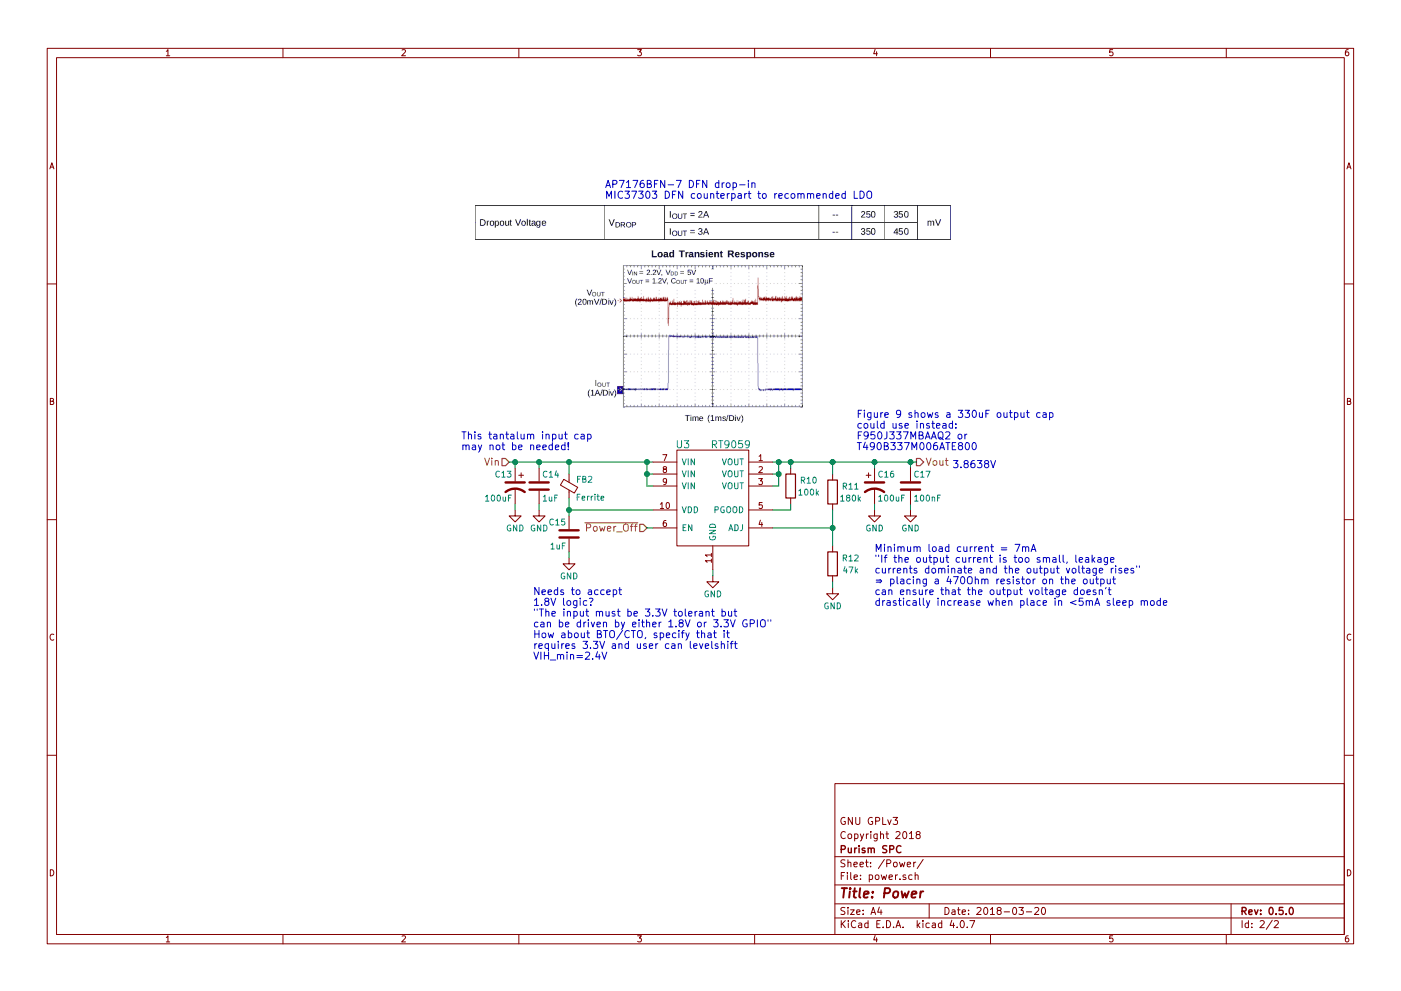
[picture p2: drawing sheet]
EESchema Schematic File Version 2
LIBS:power
LIBS:device
LIBS:switches
LIBS:relays
LIBS:motors
LIBS:transistors
LIBS:conn
LIBS:linear
LIBS:regul
LIBS:74xx
LIBS:cmos4000
LIBS:adc-dac
LIBS:memory
LIBS:xilinx
LIBS:microcontrollers
LIBS:dsp
LIBS:microchip
LIBS:analog_switches
LIBS:motorola
LIBS:texas
LIBS:intel
LIBS:audio
LIBS:interface
LIBS:digital-audio
LIBS:philips
LIBS:display
LIBS:cypress
LIBS:siliconi
LIBS:opto
LIBS:atmel
LIBS:contrib
LIBS:valves
LIBS:m2_simcom_7100
LIBS:m2_simcom_7100-cache
EELAYER 25 0
EELAYER END
$Descr A4 11693 8268
encoding utf-8
Sheet 2 2
Title "Power"
Date "2018-03-20"
Rev "0.5.0"
Comp "Purism SPC"
Comment1 "Copyright 2018"
Comment2 "GNU GPLv3"
Comment3 ""
Comment4 ""
$EndDescr
$Comp
L GND #PWR025
U 1 1
P 5950 4800
F 0 "#PWR025" H 5950 4550 50  0001 C CNN
F 1 "GND" H 5950 4650 50  0000 C CNN
F 2 "" H 5950 4800 50  0001 C CNN
F 3 "" H 5950 4800 50  0001 C CNN
	1    5950 4800
	1    0    0    -1  
$EndComp
$Comp
L CP1 C13
U 1 1
P 4300 4050
F 0 "C13" H 4325 4150 50  0000 L CNN
F 1 "100uF" H 4325 3950 50  0000 L CNN
F 2 "m2_simcom_7100:CP_Tantalum_Case-B_EIA-3528-21_Reflow" H 4300 4050 50  0001 C CNN
F 3 "https://www.vishay.com/docs/40180/tmcu.pdf" H 4300 4050 50  0001 C CNN
	1    4300 4050
	-1   0    0    -1  
$EndComp
$Comp
L C C14
U 1 1
P 4500 4050
F 0 "C14" H 4525 4150 50  0000 L CNN
F 1 "1uF" H 4525 3950 50  0000 L CNN
F 2 "Capacitors_SMD:C_0603" H 4538 3900 50  0001 C CNN
F 3 "" H 4500 4050 50  0001 C CNN
	1    4500 4050
	1    0    0    -1  
$EndComp
$Comp
L CP1 C16
U 1 1
P 7300 4050
F 0 "C16" H 7325 4150 50  0000 L CNN
F 1 "100uF" H 7325 3950 50  0000 L CNN
F 2 "m2_simcom_7100:CP_Tantalum_Case-B_EIA-3528-21_Reflow" H 7300 4050 50  0001 C CNN
F 3 "https://www.vishay.com/docs/40180/tmcu.pdf" H 7300 4050 50  0001 C CNN
	1    7300 4050
	1    0    0    -1  
$EndComp
$Comp
L R R11
U 1 1
P 6950 4100
F 0 "R11" H 7100 4150 50  0000 C CNN
F 1 "180k" H 7100 4050 50  0000 C CNN
F 2 "Resistors_SMD:R_0603" V 6880 4100 50  0001 C CNN
F 3 "" H 6950 4100 50  0001 C CNN
	1    6950 4100
	1    0    0    -1  
$EndComp
$Comp
L R R12
U 1 1
P 6950 4700
F 0 "R12" H 7100 4750 50  0000 C CNN
F 1 "47k" H 7100 4650 50  0000 C CNN
F 2 "Resistors_SMD:R_0603" V 6880 4700 50  0001 C CNN
F 3 "" H 6950 4700 50  0001 C CNN
	1    6950 4700
	1    0    0    -1  
$EndComp
$Comp
L GND #PWR026
U 1 1
P 6950 4900
F 0 "#PWR026" H 6950 4650 50  0001 C CNN
F 1 "GND" H 6950 4750 50  0000 C CNN
F 2 "" H 6950 4900 50  0001 C CNN
F 3 "" H 6950 4900 50  0001 C CNN
	1    6950 4900
	1    0    0    -1  
$EndComp
$Comp
L GND #PWR027
U 1 1
P 7300 4250
F 0 "#PWR027" H 7300 4000 50  0001 C CNN
F 1 "GND" H 7300 4100 50  0000 C CNN
F 2 "" H 7300 4250 50  0001 C CNN
F 3 "" H 7300 4250 50  0001 C CNN
	1    7300 4250
	1    0    0    -1  
$EndComp
$Comp
L GND #PWR028
U 1 1
P 7600 4250
F 0 "#PWR028" H 7600 4000 50  0001 C CNN
F 1 "GND" H 7600 4100 50  0000 C CNN
F 2 "" H 7600 4250 50  0001 C CNN
F 3 "" H 7600 4250 50  0001 C CNN
	1    7600 4250
	1    0    0    -1  
$EndComp
$Comp
L GND #PWR029
U 1 1
P 4300 4250
F 0 "#PWR029" H 4300 4000 50  0001 C CNN
F 1 "GND" H 4300 4100 50  0000 C CNN
F 2 "" H 4300 4250 50  0001 C CNN
F 3 "" H 4300 4250 50  0001 C CNN
	1    4300 4250
	1    0    0    -1  
$EndComp
$Comp
L GND #PWR030
U 1 1
P 4500 4250
F 0 "#PWR030" H 4500 4000 50  0001 C CNN
F 1 "GND" H 4500 4100 50  0000 C CNN
F 2 "" H 4500 4250 50  0001 C CNN
F 3 "" H 4500 4250 50  0001 C CNN
	1    4500 4250
	1    0    0    -1  
$EndComp
Text HLabel 5400 4400 0    60   Input ~ 0
~Power_Off
Text HLabel 4250 3850 0    60   Input ~ 0
Vin
Text HLabel 7650 3850 2    60   Output ~ 0
Vout
Text Notes 4450 5500 0    60   ~ 0
Needs to accept\n1.8V logic?\n"The input must be 3.3V tolerant but\ncan be driven by either 1.8V or 3.3V GPIO"\nHow about BTO/CTO, specify that it\nrequires 3.3V and user can levelshift\nVIH_min=2.4V
Text Notes 7300 5050 0    60   ~ 0
Minimum load current = 7mA\n"If the output current is too small, leakage\ncurrents dominate and the output voltage rises"\n⇒ placing a 470Ohm resistor on the output\ncan ensure that the output voltage doesn't\ndrastically increase when place in <5mA sleep mode
Wire Wire Line
	5950 4800 5950 4750
Wire Wire Line
	6950 4250 6950 4550
Connection ~ 6950 4400
Wire Wire Line
	6950 4900 6950 4850
Wire Wire Line
	7300 3850 7300 3900
Connection ~ 7300 3850
Wire Wire Line
	7300 4250 7300 4200
Wire Wire Line
	7600 4250 7600 4200
Wire Wire Line
	6950 3850 6950 3950
Connection ~ 6950 3850
Wire Wire Line
	4250 3850 5450 3850
Wire Wire Line
	4300 3850 4300 3900
Wire Wire Line
	4500 3850 4500 3900
Connection ~ 4500 3850
Wire Wire Line
	4300 4250 4300 4200
Wire Wire Line
	4500 4250 4500 4200
Connection ~ 7600 3850
Wire Wire Line
	7600 3850 7600 3900
Connection ~ 4300 3850
$Comp
L C C17
U 1 1
P 7600 4050
F 0 "C17" H 7625 4150 50  0000 L CNN
F 1 "100nF" H 7625 3950 50  0000 L CNN
F 2 "Capacitors_SMD:C_0603" H 7638 3900 50  0001 C CNN
F 3 "" H 7600 4050 50  0001 C CNN
	1    7600 4050
	1    0    0    -1  
$EndComp
Text Notes 7150 3750 0    60   ~ 0
Figure 9 shows a 330uF output cap\ncould use instead:\nF950J337MBAAQ2 or\nT490B337M006ATE800
Text Notes 3850 3750 0    60   ~ 0
This tantalum input cap\nmay not be needed!
Text Notes 5050 1650 0    60   ~ 0
AP7176BFN-7 DFN drop-in\nMIC37303 DFN counterpart to recommended LDO
$Comp
L RT9059 U3
U 1 1
P 5950 4150
F 0 "U3" H 5700 4600 60  0000 C CNN
F 1 "RT9059" H 6100 4600 60  0000 C CNN
F 2 "m2_simcom_7100:DFN-10-1EP_3x3mm_Pitch0.5mm" H 5850 4350 60  0001 C CNN
F 3 "" H 5850 4350 60  0001 C CNN
	1    5950 4150
	1    0    0    -1  
$EndComp
Wire Wire Line
	6500 4050 6450 4050
Wire Wire Line
	6500 3850 6500 4050
Wire Wire Line
	6450 3950 6500 3950
Connection ~ 6500 3950
$Comp
L R R10
U 1 1
P 6600 4050
F 0 "R10" H 6750 4100 50  0000 C CNN
F 1 "100k" H 6750 4000 50  0000 C CNN
F 2 "Resistors_SMD:R_0603" V 6530 4050 50  0001 C CNN
F 3 "" H 6600 4050 50  0001 C CNN
	1    6600 4050
	1    0    0    -1  
$EndComp
Connection ~ 6500 3850
Wire Wire Line
	6450 4250 6600 4250
Wire Wire Line
	6600 4250 6600 4200
Wire Wire Line
	6600 3850 6600 3900
Connection ~ 6600 3850
Wire Wire Line
	5400 3850 5400 4050
Wire Wire Line
	5400 4050 5450 4050
Wire Wire Line
	5450 3950 5400 3950
Connection ~ 5400 3950
Connection ~ 5400 3850
Text Notes 7950 3900 0    60   ~ 0
3.8638V
Wire Wire Line
	6450 4400 6950 4400
Wire Wire Line
	5400 4400 5450 4400
$Comp
L Ferrite_Bead_Small FB2
U 1 1
P 4750 4050
F 0 "FB2" H 4550 4000 50  0000 L CNN
F 1 "Ferrite" H 4450 4150 50  0000 L CNN
F 2 "Inductors_SMD:L_0603" V 4680 4050 50  0001 C CNN
F 3 "" H 4750 4050 50  0001 C CNN
	1    4750 4050
	-1   0    0    1   
$EndComp
$Comp
L C C15
U 1 1
P 4750 4450
F 0 "C15" H 4775 4550 50  0000 L CNN
F 1 "1uF" H 4775 4350 50  0000 L CNN
F 2 "Capacitors_SMD:C_0603" H 4788 4300 50  0001 C CNN
F 3 "" H 4750 4450 50  0001 C CNN
	1    4750 4450
	-1   0    0    -1  
$EndComp
Wire Wire Line
	4750 4250 5450 4250
Wire Wire Line
	4750 4150 4750 4300
Connection ~ 4750 4250
$Comp
L GND #PWR031
U 1 1
P 4750 4650
F 0 "#PWR031" H 4750 4400 50  0001 C CNN
F 1 "GND" H 4750 4500 50  0000 C CNN
F 2 "" H 4750 4650 50  0001 C CNN
F 3 "" H 4750 4650 50  0001 C CNN
	1    4750 4650
	1    0    0    -1  
$EndComp
Wire Wire Line
	4750 4650 4750 4600
Wire Wire Line
	4750 3950 4750 3850
Connection ~ 4750 3850
Wire Wire Line
	6450 3850 7650 3850
$EndSCHEMATC
